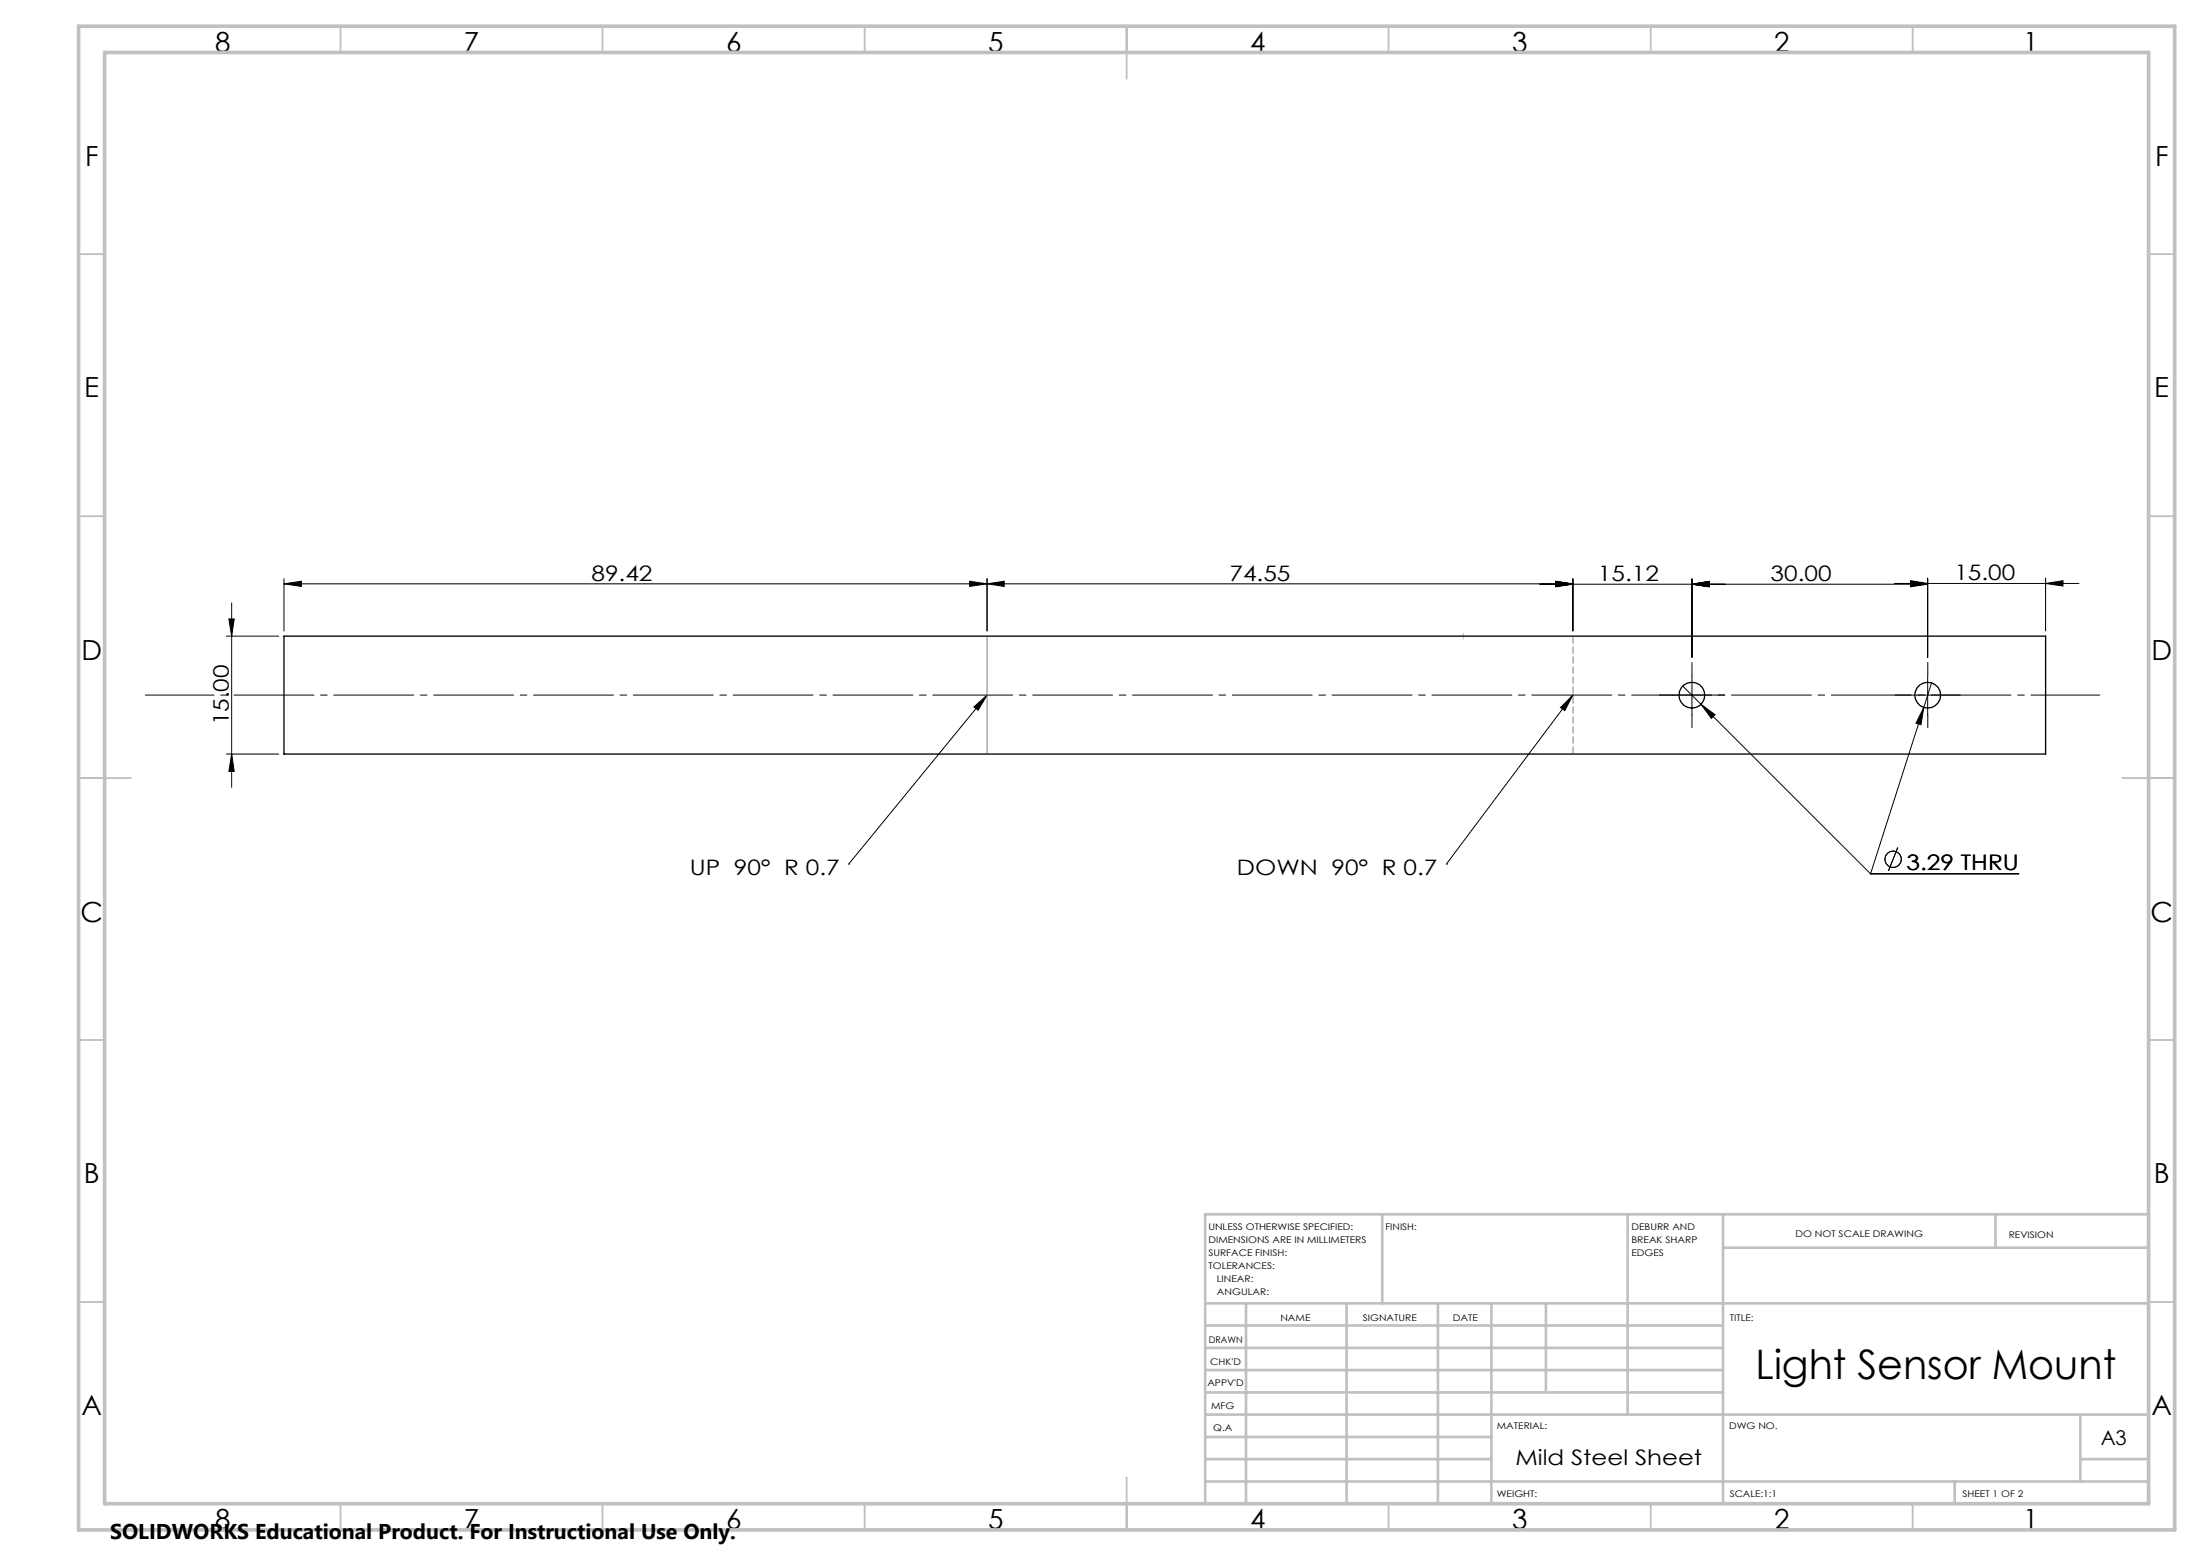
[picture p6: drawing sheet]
<svg xmlns="http://www.w3.org/2000/svg" width="420mm" height="297mm" viewBox="0 0 420 297" stroke-linecap="round" stroke-linejoin="round" font-family="sans-serif">
<g fill="none" stroke="#000" stroke-width=".19">
<path d="M43.7 118.1h1l-.5 3.3zM44.2 115.1v35.2M54.2 111.4l3.3-.5v1zM54.2 110.5v9.9M54.2 111.4h245.9M185 110.9l3.3 .5-3.3 .5zM188.3 110.5v9.9M188.3 111.4l3.3-.5v1zM293.8 111.5h74M296.9 110.9l3.2 .5-3.2 .5zM296.9 111l3.2 .5-3.2 .5zM300.1 110.5v9.9"/>
<path d="M322.9 111.5l3.2-.5v1zM322.9 110.5v15M361.5 111.4h35.2M364.6 111l3.2 .5-3.2 .5zM364.6 110.8l3.2 .6-3.2 .5zM367.8 110.3v15.2M390.3 111.4l3.4-.6v1.1zM390.3 110.3v10.1M43.2 121.4h10M185.8 134.9l2.5-2.2-1.6 2.9zM188.3 132.7l-26.3 32.2M297.8 135l2.3-2.3-1.5 2.9z"/>
<path d="M300.1 132.7l-24.1 32.2M319.1 132.7h7.5M321.1 130.9l3.5 3.5M322.9 128.9v7.6M324.6 134.4l2.7 2-.7 .7zM324.6 134.4l32.3 32.4M364.1 132.7h7.5M367.1 135l-.5 3.3-1-.3zM367.1 135l-10.2 31.8M367.8 128.9v7.6M368.6 130.3l-1.5 4.7M43.2 143.9h10"/>
<path d="M44.2 143.9l.5 3.3h-1zM162 164.9h.1M276 164.9h.1M356.9 166.8h28.3M362.1 161.8l-1.7 4.4"/>
<circle cx="361.2" cy="164" r="1.56"/>
</g>
<path d="M400.7 132.7h-373" fill="none" stroke="#000" stroke-width=".19" stroke-dasharray="15.2 1.3 1.3 1.3" stroke-dashoffset="2.1"/>
<path d="M319.1 132.7h-2.5M322.9 128.9v-2.4M322.9 136.4v2.5M326.6 132.7h2.5M364.1 132.7h-2.5M367.9 128.9v-2.4M367.9 136.4v2.5M371.6 132.7h2.5" fill="none" stroke="#000" stroke-width=".19" stroke-dasharray="15.2 1.3 1.3 1.3"/>
<path d="M188.3 121.4v22.5" fill="none" stroke="#808080" stroke-width=".19"/>
<path d="M300.2 143.9v-22.5" fill="none" stroke="#808080" stroke-width=".19" stroke-dasharray="1.3 .6" stroke-dashoffset="-.1"/>
<path d="M278.6 121.4h1.2M279.2 120.8v1.2" fill="none" stroke="#c0c0c0" stroke-width=".19" stroke-dasharray="15.2 1.3 1.3 1.3"/>
<g fill="none" stroke="#c0c0c0" stroke-width=".35">
<path d="M65 5v5M115 5v5M165 5v5M215 5v10M265 5v5M315 5v5M365 5v5M15 48.5h5M410 48.5h5M15 98.5h5M410 98.5h5M15 148.5h10"/>
<path d="M405 148.5h10M15 198.5h5M410 198.5h5M15 248.5h5M410 248.5h5M65 287v5M115 287v5M165 287v5M215 282v10M265 287v5M315 287v5M365 287v5"/>
</g>
<g fill="none" stroke="#c0c0c0" stroke-width=".5">
<path d="M263.8 231.8v17M310.6 231.8v38.2M328.8 231.8v55.2M328.8 238.2h81.2M380.8 231.8v6.4M410 231.8h-180v55.2M230 248.8h180M230 257.3h98.8M230 253h98.8M237.8 248.8v38.2M257 248.8v38.2M274.4 248.8v38.2"/>
<path d="M284.6 248.8v38.2M295 248.8v17M230 265.8h98.8M230 261.5h98.8M230 278.5h54.6M230 274.3h54.6M230 270h180M397 278.5h13M397 270v12.8M230 282.8h180M373 282.8v4.2"/>
</g>
<path d="M15 5h400v287h-400zM20 10h390v277h-390z" fill="none" stroke="#c0c0c0" stroke-width=".7"/>
<g fill="#000">
<path d="M54.2 111.4l3.3-.5v1zM185 110.9l3.3 .5-3.3 .5z"/>
<path d="M188.3 111.4l3.3-.5v1zM296.9 110.9l3.2 .5-3.2 .5zM296.9 111l3.2 .5-3.2 .5zM322.9 111.5l3.2-.5v1zM322.9 111.5l3.2-.5v1zM364.6 111l3.2 .5-3.2 .5zM364.6 110.8l3.2 .6-3.2 .5zM390.3 111.4l3.4-.6v1.1z"/>
<path d="M297.8 135l2.3-2.3-1.5 2.9zM185.8 134.9l2.5-2.2-1.6 2.9z"/>
<path d="M324.6 134.4l2 2.7 .7-.7zM367.1 135l-1.5 3 1 .3z"/>
<path d="M44.2 143.9l.5 3.3h-1zM43.7 118.1h1l-.5 3.3z"/>
</g>
<g fill="none" stroke="#000" stroke-width=".25">
<path d="M54.2 121.4h336.1v22.5h-336.1z"/>
<circle cx="322.8" cy="132.7" r="2.46"/>
<circle cx="367.9" cy="132.7" r="2.46"/>
</g>
<text font-size="7.8" x="335" y="263.1">Light Sensor Mount</text>
<g font-size="5.3">
<text x="41" y="9.9">8</text>
<text x="88.5" y="9.9">7</text>
<text x="138.5" y="9.9">6</text>
<text x="188.5" y="9.9">5</text>
<text x="238.5" y="9.9">4</text>
<text x="288.5" y="9.9">3</text>
<text x="338.5" y="9.9">2</text>
<text x="386" y="9.9">1</text>
<text x="16.2" y="31.7">F</text>
<text x="411.2" y="31.7">F</text>
<text x="16.1" y="75.9">E</text>
<text x="411.1" y="75.9">E</text>
<text x="15.5" y="125.9">D</text>
<text x="410.5" y="125.9">D</text>
<text x="15.4" y="175.9">C</text>
<text x="410.4" y="175.9">C</text>
<text x="16" y="225.9">B</text>
<text x="411" y="225.9">B</text>
<text x="15.5" y="270.2">A</text>
<text x="410.5" y="270.2">A</text>
<text x="41" y="291.9">8</text>
<text x="88.5" y="291.9">7</text>
<text x="138.5" y="291.9">6</text>
<text x="188.5" y="291.9">5</text>
<text x="238.5" y="291.9">4</text>
<text x="288.5" y="291.9">3</text>
<text x="338.5" y="291.9">2</text>
<text x="386" y="291.9">1</text>
</g>
<g font-size="4.1">
<text x="112.9" y="110.8">89.42</text>
<text x="234.6" y="110.8">74.55</text>
<text x="304.9" y="110.9">15.12</text>
<text x="337.9" y="110.9">30.00</text>
<text x="372.9" y="110.8">15.00</text>
<text x="43.6" y="138.5" transform="rotate(-90 43.6 138.5)">15.00</text>
<text x="131.6" y="167.1">UP 90° R 0.7</text>
<text x="236" y="167.1">DOWN 90° R 0.7</text>
<text x="363.8" y="166.1">3.29 THRU</text>
<text x="289.2" y="279.7">Mild Steel Sheet</text>
<text x="21" y="293.7">SOLIDWORKS Educational Product. For Instructional Use Only.</text>
</g>
<text font-size="3.9" x="400.9" y="275.8">A3</text>
<g font-size="1.7">
<text x="230.6" y="234.8">UNLESS OTHERWISE SPECIFIED:</text>
<text x="230.6" y="237.3">DIMENSIONS ARE IN MILLIMETERS</text>
<text x="230.6" y="239.8">SURFACE FINISH:</text>
<text x="264.4" y="234.8">FINISH:</text>
<text x="311.3" y="234.7">DEBURR AND</text>
<text x="311.3" y="237.2">BREAK SHARP</text>
<text x="311.3" y="239.7">EDGES</text>
<text x="342.6" y="236.2">DO NOT SCALE DRAWING</text>
<text x="383.3" y="236.4">REVISION</text>
<text x="230.6" y="242.3">TOLERANCES:</text>
<text x="232.2" y="244.8">LINEAR:</text>
<text x="232.2" y="247.3">ANGULAR:</text>
<text x="230.6" y="256.3">DRAWN</text>
<text x="244.3" y="252.2">NAME</text>
<text x="260" y="252.1">SIGNATURE</text>
<text x="277.2" y="252.1">DATE</text>
<text x="330.1" y="252.1">TITLE:</text>
<text x="230.9" y="260.5">CHK'D</text>
<text x="230.4" y="264.6">APPV'D</text>
<text x="231.1" y="269">MFG</text>
<text x="231.5" y="273.2">Q.A</text>
<text x="285.6" y="272.7">MATERIAL:</text>
<text x="330" y="272.7">DWG NO.</text>
<text x="285.6" y="285.7">WEIGHT:</text>
<text x="330.1" y="285.8">SCALE:1:1</text>
<text x="374.5" y="285.8">SHEET 1 OF 2</text>
</g>
</svg>
